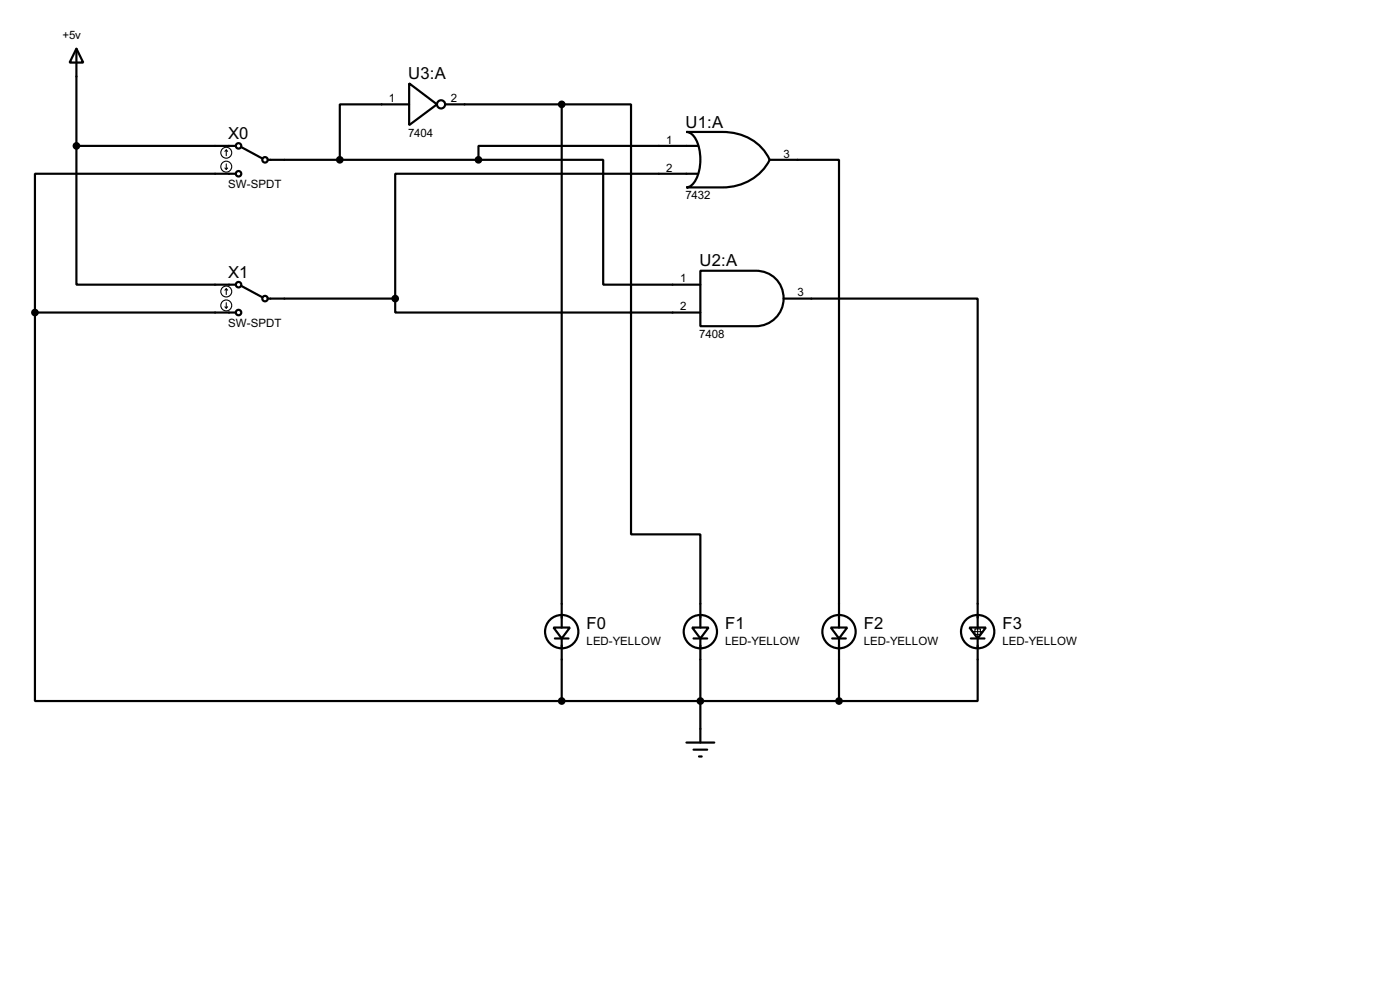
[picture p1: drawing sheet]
<svg xmlns="http://www.w3.org/2000/svg" width="256mm" height="180mm" viewBox="0 0 256 180" stroke-linecap="round" stroke-linejoin="round" font-family="sans-serif">
<g fill="none" stroke="#000" stroke-width=".4">
<path d="M14 8.9l1.3 2.6h-2.5zM14 8.9v17.8M75 15.3l5.1 3.8-5.1 3.8zM75 19.1h-12.7v10.2M81.6 19.1h21.3M102.9 19.1h12.7v78.7h12.7v17.1M102.9 19.1v95.8M14 26.7v25.4h29.2M14 26.7h29.2M43.2 31.8h-36.8v25.4M44.3 27l3.8 2M49.1 29.3h38.6"/>
<path d="M87.7 29.3h22.8v22.8h17.8M125.8 24.2h6.6a9.2 9.2 0 0 1 8.6 5.1 9.5 9.5 0 0 1-8.6 5h-6.6a2.28 2.28 0 0 0 1.7-1.5 8.5 8.5 0 0 0-.4-7.8l-.9-.8zM127.8 31.8h-55.4v22.9M127.8 26.7h-40.1v2.6M141 29.3h12.7v85.6M6.4 57.2v71.1h96.5M6.4 57.2h36.8M44.3 52.4l3.8 2M49.1 54.7h23.3M72.4 54.7v2.5h55.9M128.3 49.6h10.2a5.1 5.1 0 0 1 5.1 5 5.1 5.1 0 0 1-5.1 5.1h-10.2zM143.6 54.7h35.5v60.2"/>
<path d="M101.4 114.9h3l-1.5 2zM101.7 116.9h2.5M102.9 116.9v11.4M126.8 114.9h3l-1.5 2zM127.1 116.9h2.5M128.3 116.9v19M152.2 114.9h3l-1.5 2zM152.5 116.9h2.5M153.7 116.9v11.4M177.6 114.9h3l-1.5 2zM177.9 116.9h2.5M179.1 116.9v11.4h-25.4"/>
<path d="M102.9 128.3h50.8M125.8 135.9h5.1M127.1 137.2h2.5M128.1 138.5h.5"/>
<circle cx="80.8" cy="19.1" r=".75"/>
<circle cx="43.7" cy="31.8" r=".5"/>
<circle cx="43.7" cy="26.7" r=".5"/>
<circle cx="48.5" cy="29.3" r=".5"/>
<circle cx="43.7" cy="57.2" r=".5"/>
<circle cx="43.7" cy="52.1" r=".5"/>
<circle cx="48.5" cy="54.7" r=".5"/>
<circle cx="102.9" cy="115.6" r="3.1"/>
<circle cx="128.3" cy="115.6" r="3.1"/>
<circle cx="153.7" cy="115.6" r="3.1"/>
<circle cx="179.1" cy="115.6" r="3.1"/>
</g>
<g fill="none" stroke="#000" stroke-width=".2">
<path d="M41.2 30.8l.3 .2M41.5 27.5l.2 .2M41.5 27.5l-.3 .2M41.5 27.5v1M41.5 30v1M41.7 30.8l-.2 .2M41.2 56.2l.3 .2M41.5 52.9v1M41.5 55.4v1M41.5 52.9l.2 .2M41.5 52.9l-.3 .2M41.7 56.2l-.2 .2"/>
<path d="M178.1 115.6h2M178.6 115.1h1v1h-1zM179.1 114.6v2"/>
<circle cx="41.4" cy="28" r="1"/>
<circle cx="41.4" cy="30.5" r="1"/>
<circle cx="41.4" cy="55.9" r="1"/>
<circle cx="41.4" cy="53.4" r="1"/>
</g>
<g fill="#000" stroke="#000" stroke-width=".4">
<circle cx="102.9" cy="19.1" r=".5"/>
<circle cx="14" cy="26.7" r=".5"/>
<circle cx="62.2" cy="29.3" r=".5"/>
<circle cx="87.6" cy="29.3" r=".5"/>
<circle cx="6.4" cy="57.2" r=".5"/>
<circle cx="72.4" cy="54.7" r=".5"/>
<circle cx="102.9" cy="128.3" r=".5"/>
<circle cx="128.3" cy="128.3" r=".5"/>
<circle cx="153.7" cy="128.3" r=".5"/>
</g>
<g font-size="3.4">
<text x="74.8" y="14.5">U3:A</text>
<text x="125.6" y="23.3">U1:A</text>
<text x="41.8" y="25.4">X0</text>
<text x="41.8" y="50.8">X1</text>
<text x="128.2" y="48.7">U2:A</text>
<text x="107.5" y="115.1">F0</text>
<text x="132.9" y="115.1">F1</text>
<text x="158.3" y="115.1">F2</text>
<text x="183.7" y="115.1">F3</text>
</g>
<g font-size="2.4">
<text x="11.5" y="7.1">+5v</text>
<text x="71.3" y="18.7">1</text>
<text x="82.6" y="18.7">2</text>
<text x="74.8" y="25">7404</text>
<text x="122.1" y="26.3">1</text>
<text x="143.6" y="28.9">3</text>
<text x="41.8" y="34.4">SW-SPDT</text>
<text x="122.1" y="31.4">2</text>
<text x="125.6" y="36.4">7432</text>
<text x="124.6" y="51.7">1</text>
<text x="41.8" y="59.8">SW-SPDT</text>
<text x="124.6" y="56.8">2</text>
<text x="146.1" y="54.3">3</text>
<text x="128.1" y="61.8">7408</text>
<text x="107.4" y="118.1">LED-YELLOW</text>
<text x="132.8" y="118.1">LED-YELLOW</text>
<text x="158.2" y="118.1">LED-YELLOW</text>
<text x="183.6" y="118.1">LED-YELLOW</text>
</g>
</svg>
